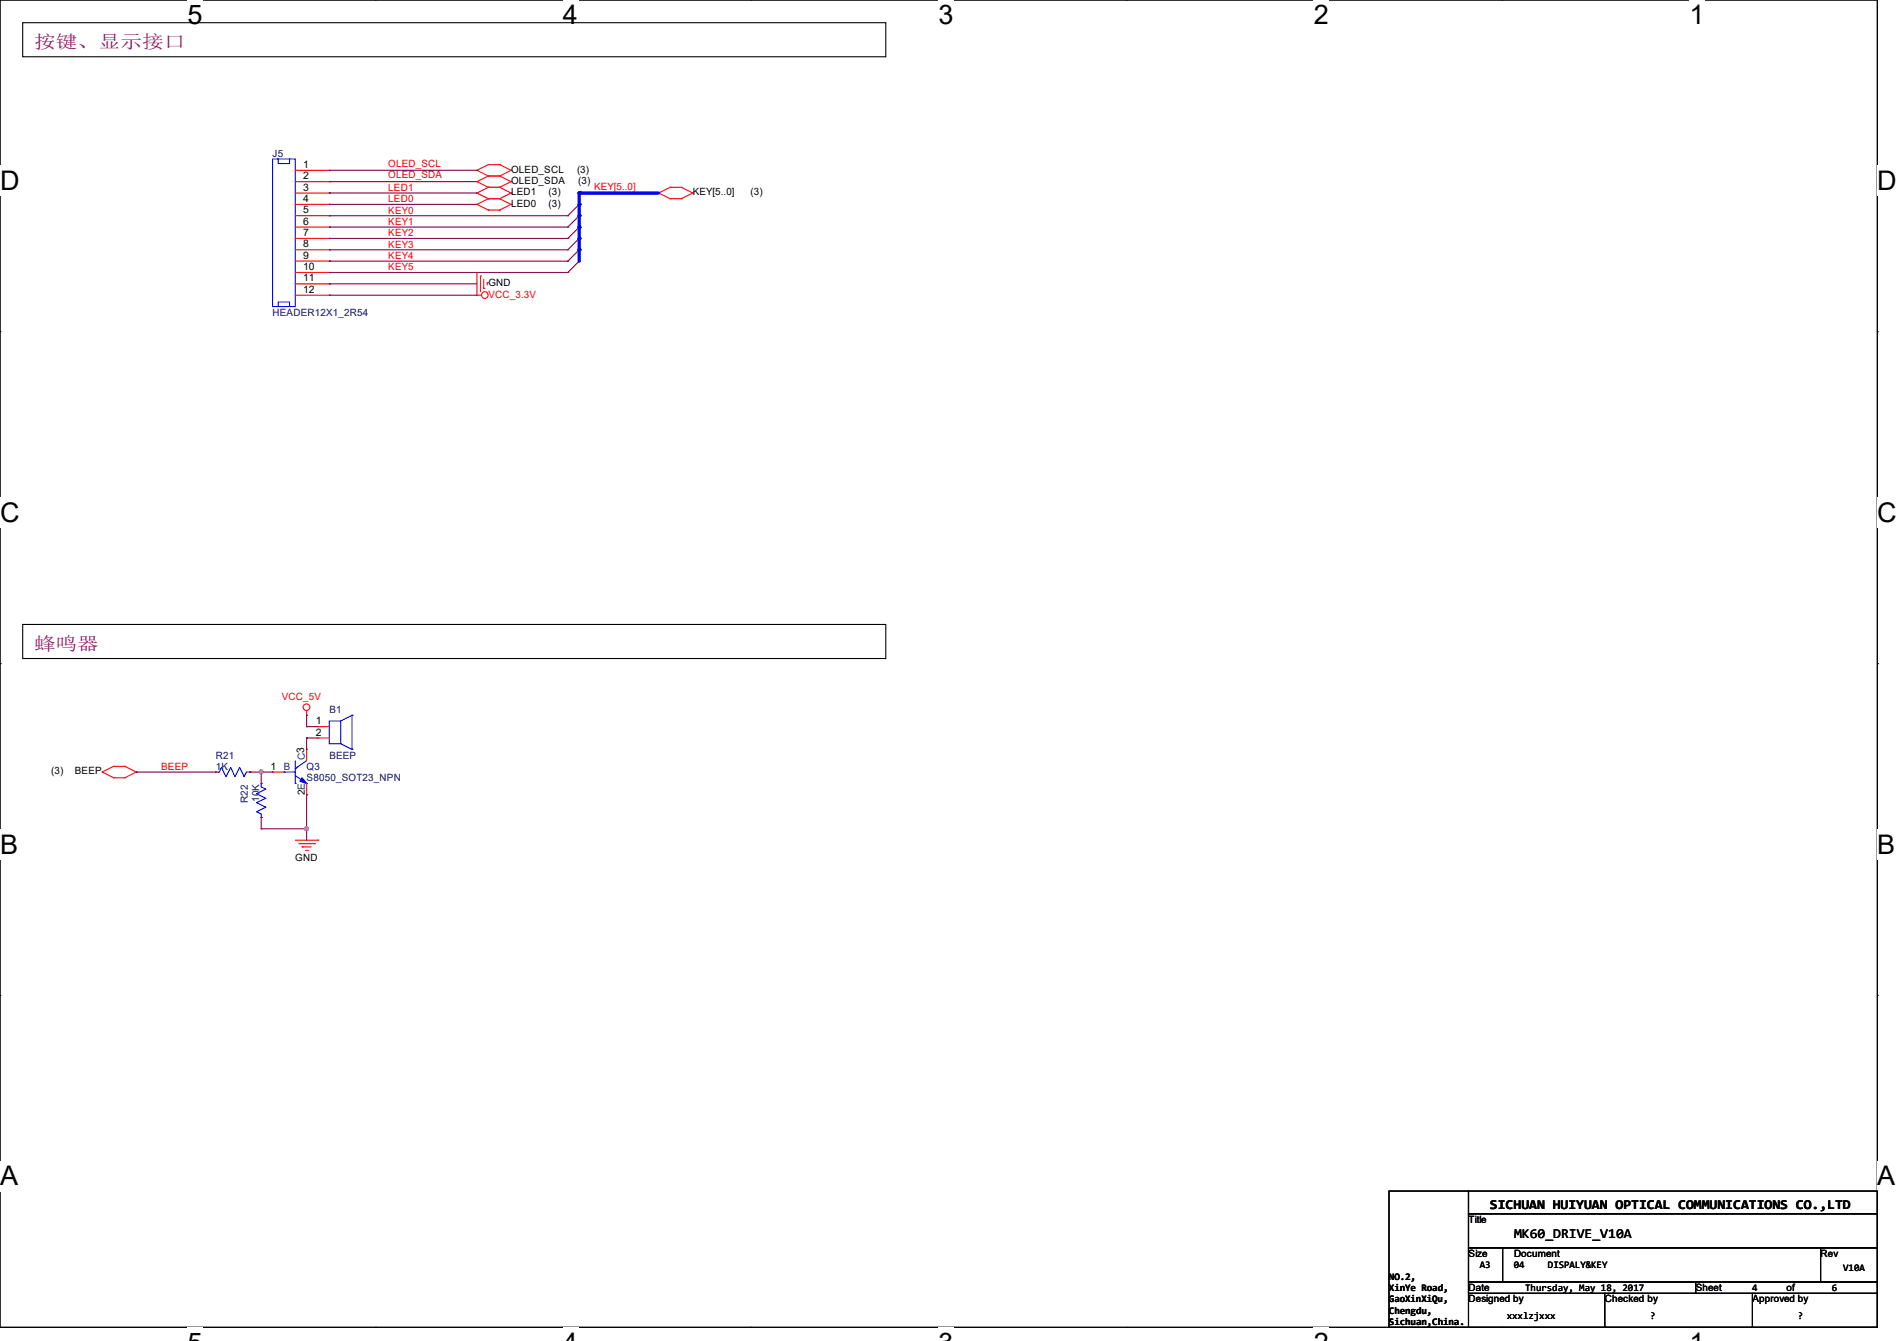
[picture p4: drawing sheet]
<svg xmlns="http://www.w3.org/2000/svg" width="297mm" height="210mm" viewBox="0 0 297 210" stroke-linecap="round" stroke-linejoin="round" font-family="sans-serif">
<path d="M0 0h293.9v207.9h-293.9z" fill="none" stroke="#000" stroke-width=".17"/>
<g fill="#fff">
<path d="M29.4 0h2.3v4.7h-2.3z"/>
<path d="M29.4 207.9h2.3v2.1h-2.3z"/>
</g>
<path d="M58.8 0h.1M58.8 207.9h.1" fill="none" stroke="#000" stroke-width=".17"/>
<g fill="#fff">
<path d="M88.1 0h2.4v4.7h-2.4z"/>
<path d="M88.1 207.9h2.4v2.1h-2.4z"/>
</g>
<path d="M117.6 0h.1M117.6 207.9h.1" fill="none" stroke="#000" stroke-width=".17"/>
<g fill="#fff">
<path d="M146.9 0h2.4v4.7h-2.4z"/>
<path d="M146.9 207.9h2.4v2.1h-2.4z"/>
</g>
<path d="M176.3 0h.1M176.3 207.9h.1" fill="none" stroke="#000" stroke-width=".17"/>
<g fill="#fff">
<path d="M205.7 0h2.4v4.7h-2.4z"/>
<path d="M205.7 207.9h2.4v2.1h-2.4z"/>
</g>
<path d="M235.1 0h.1M235.1 207.9h.1" fill="none" stroke="#000" stroke-width=".17"/>
<g fill="#fff">
<path d="M264.5 0h2.4v4.7h-2.4z"/>
<path d="M264.5 207.9h2.4v2.1h-2.4z"/>
<path d="M0 26h3v4.7h-3z"/>
<path d="M293.9 26h3.1v4.7h-3.1z"/>
<path d="M0 77.9h3v4.7h-3z"/>
<path d="M293.9 77.9h3.1v4.7h-3.1z"/>
</g>
<path d="M0 51.9h.1M293.9 51.9h.1" fill="none" stroke="#000" stroke-width=".17"/>
<g fill="#fff">
<path d="M0 129.9h2.8v4.7h-2.8z"/>
<path d="M293.9 129.9h2.9v4.7h-2.9z"/>
</g>
<path d="M0 103.9h.1M293.9 103.9h.1" fill="none" stroke="#000" stroke-width=".17"/>
<g fill="#fff">
<path d="M-.1 181.8h2.9v4.8h-2.9z"/>
<path d="M293.8 181.8h3v4.8h-3z"/>
</g>
<g fill="none" stroke="#000" stroke-width=".17">
<path d="M3.6 3.6h135.1v5.3h-135.1zM3.6 97.8h135.1v5.3h-135.1zM0 155.9h.1M293.9 155.9h.1M217.5 186.5h12.4v21.4h-12.4zM229.9 186.5h64v3.6h-64zM229.9 190.1h64v5.3h-64zM229.9 195.4h5.3v5.3h-5.3zM235.2 195.4h49.8v5.3h-49.8zM285 195.4h8.9v5.3h-8.9zM229.9 200.7h35.6v1.8h-35.6zM251.2 207.9h.1"/>
<path d="M251.2 202.5v5.4M265.5 200.7h28.4v1.8h-28.4zM274.4 207.9h.1M274.4 202.5v5.4M293.9 202.5v5.4h-64"/>
</g>
<g fill="none" stroke="#f00" stroke-width=".17">
<path d="M46.2 26.7h5.4M46.2 28.4h5.4M46.2 30.2h5.4M46.2 32h5.4M46.2 33.8h5.4M46.2 35.6h5.4M46.2 37.3h5.4M46.2 39.1h5.4M51.6 26.7h.1M51.6 28.4h.1M51.6 30.2h.1M51.6 32h.1"/>
<path d="M51.6 33.8h.1M51.6 35.6h.1M51.6 37.3h.1M51.6 39.1h.1M74.7 32h.1M74.7 30.2h.1M74.7 28.4h.1M74.7 26.7h.1M74.7 32l1.8 .9M74.7 30.2l1.8 .9M74.7 28.4l1.8 .9M74.7 26.7l1.8 .9"/>
<path d="M76.5 32.9h.1M76.5 31.1h.1M76.5 29.3h.1M76.5 27.6h.1M76.5 25.8h.1M76.5 31.1h1.7M76.5 29.3h1.7M76.5 32.9h1.7M76.5 31.1l-1.8 .9M76.5 29.3l-1.8 .9M76.5 27.6l-1.8 .8M76.5 27.6h1.7"/>
<path d="M76.5 25.8l-1.8 .9M76.5 25.8h1.7M78.2 32.9h.1M78.2 31.1h.1M78.2 29.3h.1M78.2 27.6h.1M78.2 25.8h.1M78.2 31.1l1.8 .9M78.2 29.3l1.8 .9M78.2 27.6l1.8 .8M78.2 25.8l1.8 .9M80 32h.1"/>
<path d="M80 30.2h.1M80 28.4h.1M80 26.7h.1M80 32l-1.8 .9M80 30.2l-1.8 .9M80 28.4l-1.8 .9M80 26.7l-1.8 .9M103.1 30.2h.1M103.1 30.2l1.8 .9M104.9 31.1h.1M104.9 29.3h.1M104.9 31.1h1.8"/>
<path d="M104.9 29.3l-1.8 .9M104.9 29.3h1.8M106.7 31.1h.1M106.7 29.3h.1M106.7 29.3l1.8 .9M108.5 30.2h.1M108.5 30.2l-1.8 .9M46.2 46.2h5.4M46.2 40.9h5.4M46.2 42.7h5.4M46.2 44.4h5.4M51.6 40.9h.1"/>
<path d="M51.6 42.7h.1M51.6 44.4h.1M51.6 46.2h.1M74.7 46.2h.1M74.7 42.7h.1M74.7 46.2h.7M74.7 42.7v3.5M75.2 43.2h.1M75.2 43.2v2.5M75.7 45.2h.1M75.7 43.7v1.5M76.3 44.3h.1"/>
<path d="M76.3 44.3v.3M48 112h.1M48 117.3h.1M48 111.3v.7M48 117.3v1.8M49.8 113.8h.1M49.8 115.6h.1M49.8 113.8h1.8M49.8 115.6h1.8M16 120.9h.1M16 120.9l1.8 .9M17.8 120h.1"/>
<path d="M17.8 121.8h.1M17.8 120l-1.8 .9M17.8 120h1.8M17.8 121.8h1.8M19.6 120h.1M19.6 121.8h.1M19.6 120l1.7 .9M21.3 120.9h.1M21.3 120.9l-1.7 .9M33.8 120.9h.1M39.1 120.9h.1M40.9 128h.1"/>
<path d="M40.9 122.7h.1M42.7 120.9h.1M42.7 120.9h1.7M46.2 131.6h3.6M46.8 132.1h2.4M47.3 132.6h.1M47.3 132.6h1.4M47.8 133.2h.4M48 124.5h.1M48 122.7v1.8M48.2 133.2h.1M49.2 132.1h.1"/>
<path d="M49.8 131.6h.1"/>
<circle cx="75.9" cy="46.2" r=".52"/>
<circle cx="48" cy="110.7" r=".52"/>
</g>
<g fill="none" stroke="#800040" stroke-width=".17">
<path d="M51.6 33.8h.1M51.6 35.6h.1M51.6 37.3h.1M51.6 39.1h.1M51.6 28.4h.1M51.6 33.8h37.3M51.6 35.6h37.3M51.6 37.3h37.3M51.6 39.1h37.3M51.6 28.4h23.1M88.9 39.1h.1M88.9 37.3h.1"/>
<path d="M88.9 35.6h.1M88.9 33.8h.1M90.7 39.1l-1.8 1.8M90.7 37.3l-1.8 1.8M90.7 35.6l-1.8 1.7M90.7 33.8l-1.8 1.8M90.7 32l-1.8 1.8M51.6 40.9h.1M51.6 42.7h.1M51.6 44.4h.1M51.6 46.2h.1M51.6 40.9h37.3"/>
<path d="M51.6 42.7h37.3M51.6 44.4h23.1M51.6 46.2h23.1M88.9 42.7h.1M88.9 40.9h.1M90.7 40.9l-1.8 1.8M48 115.6h.1M48 113.8h.1M48 112h.1M48 112v1.8M48 115.6v1.7M48 115.6h1.8"/>
<path d="M48 113.8h1.8M21.3 120.9h.1M21.3 120.9h12.5M39.1 120.9h.1M39.1 120.9h3.6M40.9 120.9h.1M40.9 129.8h.1M40.9 128h.1M40.9 120.9v1.8M40.9 128v1.8M40.9 129.8h7.1M48 124.5h.1"/>
<path d="M48 129.8h.1M48 124.5v7.1"/>
</g>
<g fill="none" stroke="#00f" stroke-width=".17">
<path d="M42.7 24.9h3.5v23.1h-3.5zM43.6 24.9v.7h1.7v-.7M43.6 48v-.7h1.7v.7M46.2 119.1v3.6M48 119.1l-1.8 1.3M51.6 112.9h1.7v3.6h-1.7zM53.3 116.5l1.8 .8M55.1 112h.1M55.1 117.3h.1M55.1 112l-1.8 .9M55.1 112v5.3M33.8 120.9h.1"/>
<path d="M33.8 120.9h.5l.4-.7 .7 1.4 .7-1.4 .7 1.4 .7-1.4 .7 1.4 .4-.7h.5M39.1 120.9h.1M40.9 128h.1M40.9 122.7h.1M40.9 122.7v.5l.7 .4-1.4 .7 1.4 .7-1.4 .7 1.4 .7-1.4 .7 .7 .4v.5M44.4 120.9h.1M44.4 120.9h1.8M46.2 122.7h.1M46.2 120.4h.1M46.2 121.5l1.8 1.2M48 122.7h.1"/>
</g>
<path d="M47.3 121.8l.7 .9-1.1-.4z" fill="#00f" stroke="#00f" stroke-width=".17"/>
<g fill="#f0f" stroke="#f0f" stroke-width=".17">
<circle cx="48" cy="129.8" r=".32"/>
<circle cx="40.9" cy="120.9" r=".32"/>
</g>
<path d="M90.7 30.2h12.4" fill="none" stroke="#00f" stroke-width=".51"/>
<circle cx="90.7" cy="30.2" r=".25" fill="#00f"/>
<path d="M90.7 30.2v1.8" fill="none" stroke="#00f" stroke-width=".51"/>
<circle cx="90.7" cy="30.2" r=".25" fill="#00f"/>
<path d="M90.7 39.1v1.8" fill="none" stroke="#00f" stroke-width=".51"/>
<circle cx="90.7" cy="39.1" r=".25" fill="#00f"/>
<path d="M90.7 37.3v1.8" fill="none" stroke="#00f" stroke-width=".51"/>
<circle cx="90.7" cy="37.3" r=".25" fill="#00f"/>
<path d="M90.7 35.6v1.7" fill="none" stroke="#00f" stroke-width=".51"/>
<circle cx="90.7" cy="35.6" r=".25" fill="#00f"/>
<path d="M90.7 33.8v1.8" fill="none" stroke="#00f" stroke-width=".51"/>
<circle cx="90.7" cy="33.8" r=".25" fill="#00f"/>
<path d="M90.7 32v1.8" fill="none" stroke="#00f" stroke-width=".51"/>
<circle cx="90.7" cy="32" r=".25" fill="#00f"/>
<path d="M51.6 32h.1M51.6 30.2h.1M51.6 32h23.1M51.6 30.2h23.1M51.6 26.7h23.1M74.7 26.7h.1" fill="none" stroke="#800040" stroke-width=".17"/>
<g fill="#f0f" stroke="#f0f" stroke-width=".17">
<circle cx="48" cy="129.8" r=".32"/>
<circle cx="40.9" cy="120.9" r=".32"/>
</g>
<g font-size="4.2">
<text x="29.4" y="3.8">5</text>
<text x="88.1" y="3.8">4</text>
<text x="146.9" y="3.8">3</text>
<text x="205.7" y="3.8">2</text>
<text x="264.5" y="3.8">1</text>
<text x="0" y="29.8">D</text>
<text x="293.9" y="29.8">D</text>
<text x="0" y="81.7">C</text>
<text x="293.9" y="81.7">C</text>
<text x="0" y="133.7">B</text>
<text x="293.9" y="133.7">B</text>
<text x="0" y="185.6">A</text>
<text x="293.9" y="185.6">A</text>
</g>
<g font-size="2.8" fill="#800080">
<text x="5.3" y="7.6">按键、显示接口</text>
<text x="5.3" y="101.8">蜂鸣器</text>
</g>
<g font-size="2.1">
<text x="233.3" y="189.4">SICHUAN HUIYUAN OPTICAL COMMUNICATIONS CO.,LTD</text>
<text x="237" y="193.8">MK60_DRIVE_V10A</text>
</g>
<g font-size="1.6" fill="#000080">
<text x="42.7" y="24.6">J5</text>
<text x="42.7" y="49.4">HEADER12X1_2R54</text>
<text x="51.6" y="111.7">B1</text>
<text x="33.8" y="118.8">R21</text>
<text x="51.6" y="118.8">BEEP</text>
<text x="33.8" y="120.6">1K</text>
<text x="48" y="120.6">Q3</text>
<text x="48" y="122.3">S8050_SOT23_NPN</text>
</g>
<g font-size="1.6">
<text x="47.5" y="26.3">1</text>
<text x="47.5" y="28.1">2</text>
<text x="47.5" y="29.8">3</text>
<text x="80" y="28.8">OLED_SDA</text>
<text x="80" y="27.1">OLED_SCL</text>
<text x="90.3" y="27.1">(3)</text>
<text x="90.5" y="28.8">(3)</text>
<text x="47.5" y="31.6">4</text>
<text x="47.5" y="33.4">5</text>
<text x="47.5" y="35.2">6</text>
<text x="80" y="32.4">LED0</text>
<text x="80" y="30.6">LED1</text>
<text x="85.9" y="32.4">(3)</text>
<text x="85.9" y="30.6">(3)</text>
<text x="108.5" y="30.6">KEY[5..0]</text>
<text x="117.5" y="30.6">(3)</text>
<text x="47.5" y="37">7</text>
<text x="47.5" y="38.7">8</text>
<text x="47.5" y="40.5">9</text>
<text x="47.5" y="42.3">10</text>
<text x="47.5" y="44.1">11</text>
<text x="47.5" y="45.8">12</text>
<text x="76.5" y="44.8">GND</text>
<text x="49.4" y="113.4">1</text>
<text x="49.4" y="115.2">2</text>
<text x="8" y="121.3">(3)</text>
<text x="11.7" y="121.3">BEEP</text>
<text x="42.3" y="120.5">1</text>
<text x="46.2" y="134.8">GND</text>
<text x="229.9" y="191.5">Title</text>
<text x="229.9" y="196.9">Size</text>
<text x="237" y="196.9">Document</text>
<text x="285" y="196.9">Rev</text>
<text x="217.5" y="204">GaoXinXiQu,</text>
<text x="217.5" y="200.4">NO.2,</text>
<text x="217.5" y="202.2">XinYe Road,</text>
<text x="229.9" y="202.2">Date</text>
<text x="229.9" y="204">Designed by</text>
<text x="231.7" y="198.6">A3</text>
<text x="237" y="198.6">04</text>
<text x="238.8" y="202.2">Thursday, May 18, 2017</text>
<text x="242.3" y="198.6">DISPALY&amp;KEY</text>
<text x="251.3" y="204">Checked by</text>
<text x="265.5" y="202.2">Sheet</text>
<text x="274.4" y="202.2">4</text>
<text x="274.4" y="204">Approved by</text>
<text x="279.7" y="202.2">of</text>
<text x="286.8" y="202.2">6</text>
<text x="288.6" y="199">V10A</text>
<text x="217.5" y="205.7">Chengdu,</text>
<text x="217.5" y="207.5">Sichuan,China.</text>
<text x="235.9" y="206.6">xxxlzjxxx</text>
<text x="258.3" y="206.6">?</text>
<text x="281.5" y="206.6">?</text>
</g>
<g font-size="1.6" fill="#f00">
<text x="60.8" y="27.9">OLED_SDA</text>
<text x="60.8" y="29.9">LED1</text>
<text x="60.8" y="26.1">OLED_SCL</text>
<text x="93" y="29.7">KEY[5..0]</text>
<text x="60.8" y="33.4">KEY0</text>
<text x="60.8" y="35.2">KEY1</text>
<text x="60.8" y="31.7">LED0</text>
<text x="60.8" y="37">KEY2</text>
<text x="60.8" y="38.8">KEY3</text>
<text x="60.8" y="40.6">KEY4</text>
<text x="60.8" y="42.3">KEY5</text>
<text x="76.5" y="46.6">VCC_3.3V</text>
<text x="44.1" y="109.6">VCC_5V</text>
<text x="25.2" y="120.6">BEEP</text>
</g>
<text font-size="1.6" fill="#004080" x="44.5" y="120.6">B</text>
<text font-size="1.5" fill="#004080" x="47.7" y="119" transform="rotate(-90 47.7 119)">C3</text>
<g font-size="1.5" fill="#000080">
<text x="38.8" y="125.7" transform="rotate(-90 38.8 125.7)">R22</text>
<text x="40.6" y="125.5" transform="rotate(-90 40.6 125.5)">10K</text>
</g>
<text font-size="1.5" x="47.7" y="124.5" transform="rotate(-90 47.7 124.5)">2E</text>
</svg>
